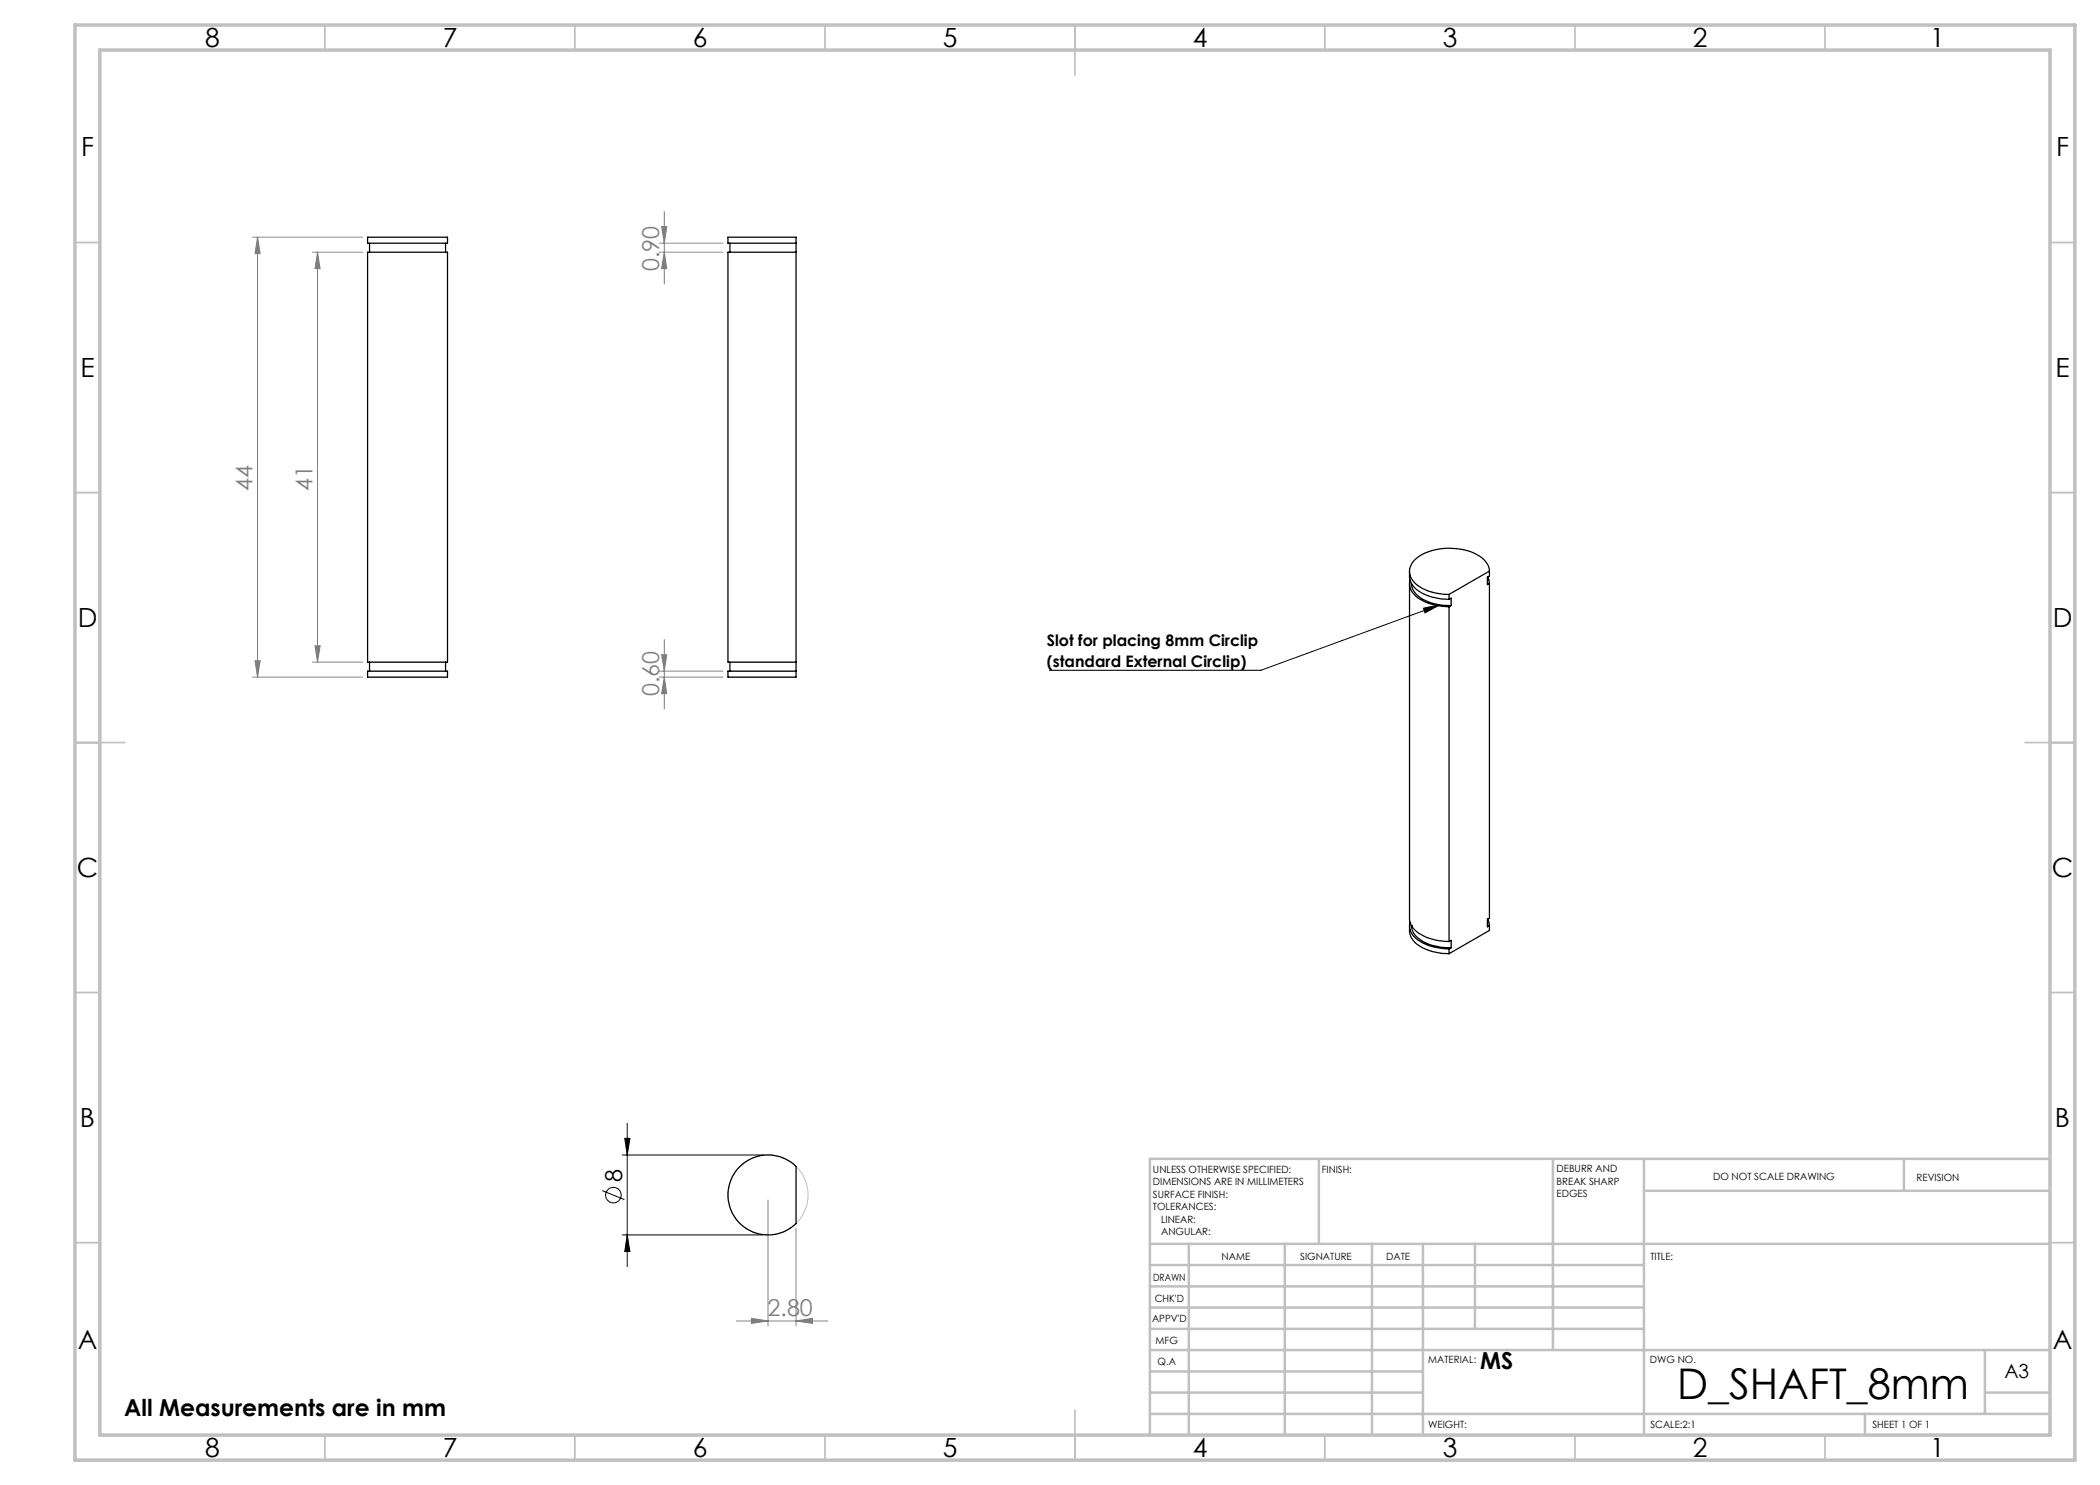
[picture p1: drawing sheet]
<svg xmlns="http://www.w3.org/2000/svg" width="420mm" height="297mm" viewBox="0 0 420 297" stroke-linecap="round" stroke-linejoin="round" font-family="sans-serif">
<g fill="none" stroke="#000" stroke-width=".2">
<path d="M284.7 121.6l3.2-.6-2.9 1.6zM287.9 121l-35.7 13.1h-42.3M120.4 238.1l4.5 1.8M124.5 231h28.1M125 227.7h1l-.6 3.3zM125.4 224.6v28.7M124.5 247h28.1M125.4 247l.6 3.3h-1z"/>
<circle cx="122.7" cy="239" r="1.56"/>
</g>
<g fill="none" stroke="#808080" stroke-width=".2">
<path d="M50.5 47.4h22M51.5 47.4l.5 3.3h-1zM51.5 47.4v88M62.5 50.4h10M63.5 50.4l.5 3.3h-1zM63.5 50.4v82M131.8 48.6h12.8M131.8 50.4h12.8M132.3 45.3h1.1l-.5 3.3zM132.9 42.3v14.5M132.9 50.4l.5 3.3h-1.1zM50.5 135.4h22"/>
<path d="M51 132.1h1l-.5 3.3zM62.5 132.4h10M63 129.1h1l-.5 3.3zM131.8 135.4h12.8M131.8 134.2h12.8M132.3 130.9h1.1l-.5 3.3zM132.9 127.9v13.9M132.9 135.4l.5 3.3h-1.1zM153.6 240v25.2M159.2 245.7v19.5M147.2 264.2h18.4M150.3 263.7l3.3 .5-3.3 .5z"/>
<path d="M159.2 264.2l3.3-.5v1z"/>
</g>
<path d="M161.3 236.6a8 8 0 0 0-13.4-3.2 8 8 0 0 0 3.7 13.3 8 8 0 0 0 9.8-9.7l-.1-.4" fill="none" stroke="#c0c0c0" stroke-width=".2" stroke-dasharray="15.2 1.3 1.3 1.3" stroke-dashoffset="1.5" stroke-linecap="butt"/>
<g fill="none" stroke="#c0c0c0" stroke-width=".35">
<path d="M65 5v5M115 5v5M165 5v5M215 5v10M265 5v5M315 5v5M365 5v5M15 48.5h5M410 48.5h5M15 98.5h5M410 98.5h5M15 148.5h10"/>
<path d="M405 148.5h10M15 198.5h5M410 198.5h5M15 248.5h5M410 248.5h5M65 287v5M115 287v5M165 287v5M215 282v10M265 287v5M315 287v5M365 287v5"/>
</g>
<g fill="none" stroke="#c0c0c0" stroke-width=".5">
<path d="M263.8 231.8v17M310.6 231.8v38.2M328.8 231.8v55.2M328.8 238.2h81.2M380.8 231.8v6.4M410 231.8h-180v55.2M230 248.8h180M230 257.3h98.8M230 253h98.8M237.8 248.8v38.2M257 248.8v38.2M274.4 248.8v38.2"/>
<path d="M284.6 248.8v38.2M295 248.8v17M230 265.8h98.8M230 261.5h98.8M230 278.5h54.6M230 274.3h54.6M230 270h180M397 278.5h13M397 270v12.8M230 282.8h180M373 282.8v4.2"/>
</g>
<path d="M15 5h400v287h-400zM20 10h390v277h-390z" fill="none" stroke="#c0c0c0" stroke-width=".7"/>
<g fill="#000">
<path d="M284.7 121.6l3.2-.6-2.9 1.6z"/>
<path d="M125.4 247l.6 3.3h-1zM125 227.7h1l-.6 3.3z"/>
</g>
<g fill="#808080">
<path d="M150.3 263.7l3.3 .5-3.3 .5zM159.2 264.2l3.3-.5v1z"/>
<path d="M132.9 135.4l.5 3.3h-1.1zM132.3 130.9h1.1l-.5 3.3z"/>
<path d="M132.3 45.3h1.1l-.5 3.3zM132.9 50.4l.5 3.3h-1.1zM51.5 47.4l.5 3.3h-1zM51 132.1h1l-.5 3.3zM63.5 50.4l.5 3.3h-1zM63 129.1h1l-.5 3.3z"/>
</g>
<g fill="none" stroke="#000" stroke-width=".25">
<path d="M73.5 47.4h16v1.2h-16zM73.5 50.4h16v82h-16zM73.9 48.6v1.8M89.1 48.6v1.8M146 48.6v1.8M159.2 48.6h-13.6v-1.2h13.6v88h-13.6v-1.2h13.6M159.2 50.4h-13.6v82h13.6M281.9 114.3a4.1 4.1 0 0 0 2.7 4.4 12.9 12.9 0 0 0 5.2 1.2M281.9 116.7v67a4 4 0 0 0 2.7 3.4 12.2 12.2 0 0 0 5.2 1.2M282 116a3.8 3.8 0 0 0 2.6 4.2 12.2 12.2 0 0 0 5.2 1.2M282.3 116.7a4.3 4.3 0 0 0 3.3 3.7l2.5 .6 2.1 .1M289.8 118.9v1"/>
<path d="M289.8 119.9l.4-.3v1.5M297.6 115.4l.3 1.3M297.9 114.2a4.4 4.4 0 0 0-3-3.5 12.2 12.2 0 0 0-11.4 .8 3.2 3.2 0 0 0 .1 5.7 10.9 10.9 0 0 0 6.2 1.7M297.9 114.2v1l-.4 .2v1.5l.4-.2M297.9 116.7v66.9l-.4 .3v1.4l.4-.2M297.9 114.2l-8.1 4.7M73.5 134.2h16v1.2h-16zM73.9 132.4v1.8M89.1 132.4v1.8M146 132.4v1.8M289.8 121.4v66.9M290.2 121.1l-.4 .3"/>
<path d="M281.9 185.1a4.1 4.1 0 0 0 2.7 4.5 12.9 12.9 0 0 0 5.2 1.1M282 184.4a3.5 3.5 0 0 0 2.1 3.9 11.1 11.1 0 0 0 5.7 1.5M282.3 185.1h.1M282.3 185.1a4.1 4.1 0 0 0 2.8 3.5 12.6 12.6 0 0 0 5.1 .9M289.8 189.8v.9M289.8 188.3l.4-.2v1.4M290.2 189.5l-.4 .3M297.6 183.8l.3 1.3M297.9 185.1v1l-8.1 4.6M147.7 233.5a8 8 0 0 1 11.5-.2v11.4a8 8 0 0 1-11.2 0 8 8 0 0 1-.3-11.2z"/>
</g>
<text font-size="8.5" x="335.5" y="279.7">D_SHAFT_8mm</text>
<g font-size="5.3">
<text x="41" y="9.5">8</text>
<text x="88.5" y="9.5">7</text>
<text x="138.5" y="9.5">6</text>
<text x="188.5" y="9.5">5</text>
<text x="238.5" y="9.5">4</text>
<text x="288.5" y="9.5">3</text>
<text x="338.5" y="9.5">2</text>
<text x="386" y="9.5">1</text>
<text x="16.2" y="31.2">F</text>
<text x="411.2" y="31.2">F</text>
<text x="16.1" y="75.5">E</text>
<text x="411.1" y="75.5">E</text>
<text x="15.5" y="125.5">D</text>
<text x="410.5" y="125.5">D</text>
<text x="15.4" y="175.5">C</text>
<text x="410.4" y="175.5">C</text>
<text x="16" y="225.5">B</text>
<text x="411" y="225.5">B</text>
<text x="15.5" y="269.8">A</text>
<text x="410.5" y="269.8">A</text>
<text x="41" y="291.5">8</text>
<text x="88.5" y="291.5">7</text>
<text x="138.5" y="291.5">6</text>
<text x="188.5" y="291.5">5</text>
<text x="238.5" y="291.5">4</text>
<text x="288.5" y="291.5">3</text>
<text x="338.5" y="291.5">2</text>
<text x="386" y="291.5">1</text>
</g>
<g font-size="4.7" fill="#808080">
<text x="131.8" y="54.2" transform="rotate(-90 131.8 54.2)">0.90</text>
<text x="50.5" y="98.2" transform="rotate(-90 50.5 98.2)">44</text>
<text x="62.5" y="98.2" transform="rotate(-90 62.5 98.2)">41</text>
<text x="131.8" y="139.3" transform="rotate(-90 131.8 139.3)">0.60</text>
<text x="153.5" y="263.1">2.80</text>
</g>
<g font-size="4.7">
<text x="124.4" y="236.4" transform="rotate(-90 124.4 236.4)">8</text>
<text x="296" y="273.8">MS</text>
<text x="24.8" y="283.2">All Measurements are in mm</text>
</g>
<text font-size="3.9" x="400.9" y="275.5">A3</text>
<g font-size="3.2">
<text x="209.4" y="129.2">Slot for placing 8mm Circlip</text>
<text x="209.4" y="133.3">(standard External Circlip)</text>
</g>
<g font-size="2">
<text x="230.6" y="234.6">UNLESS OTHERWISE SPECIFIED:</text>
<text x="230.6" y="237.1">DIMENSIONS ARE IN MILLIMETERS</text>
<text x="230.6" y="239.6">SURFACE FINISH:</text>
<text x="264.4" y="234.6">FINISH:</text>
<text x="311.3" y="234.5">DEBURR AND</text>
<text x="311.3" y="237">BREAK SHARP</text>
<text x="311.3" y="239.5">EDGES</text>
<text x="342.6" y="236">DO NOT SCALE DRAWING</text>
<text x="383.3" y="236.2">REVISION</text>
<text x="230.6" y="242.1">TOLERANCES:</text>
<text x="232.2" y="244.6">LINEAR:</text>
<text x="232.2" y="247.1">ANGULAR:</text>
<text x="244.3" y="252">NAME</text>
<text x="260" y="251.9">SIGNATURE</text>
<text x="277.2" y="251.9">DATE</text>
<text x="330.1" y="251.9">TITLE:</text>
<text x="230.6" y="256.1">DRAWN</text>
<text x="230.9" y="260.3">CHK'D</text>
<text x="230.4" y="264.4">APPV'D</text>
<text x="231.1" y="268.8">MFG</text>
<text x="231.5" y="273">Q.A</text>
<text x="285.6" y="272.5">MATERIAL:</text>
<text x="330" y="272.5">DWG NO.</text>
<text x="285.6" y="285.5">WEIGHT:</text>
<text x="330.1" y="285.6">SCALE:2:1</text>
<text x="374.5" y="285.6">SHEET 1 OF 1</text>
</g>
</svg>
